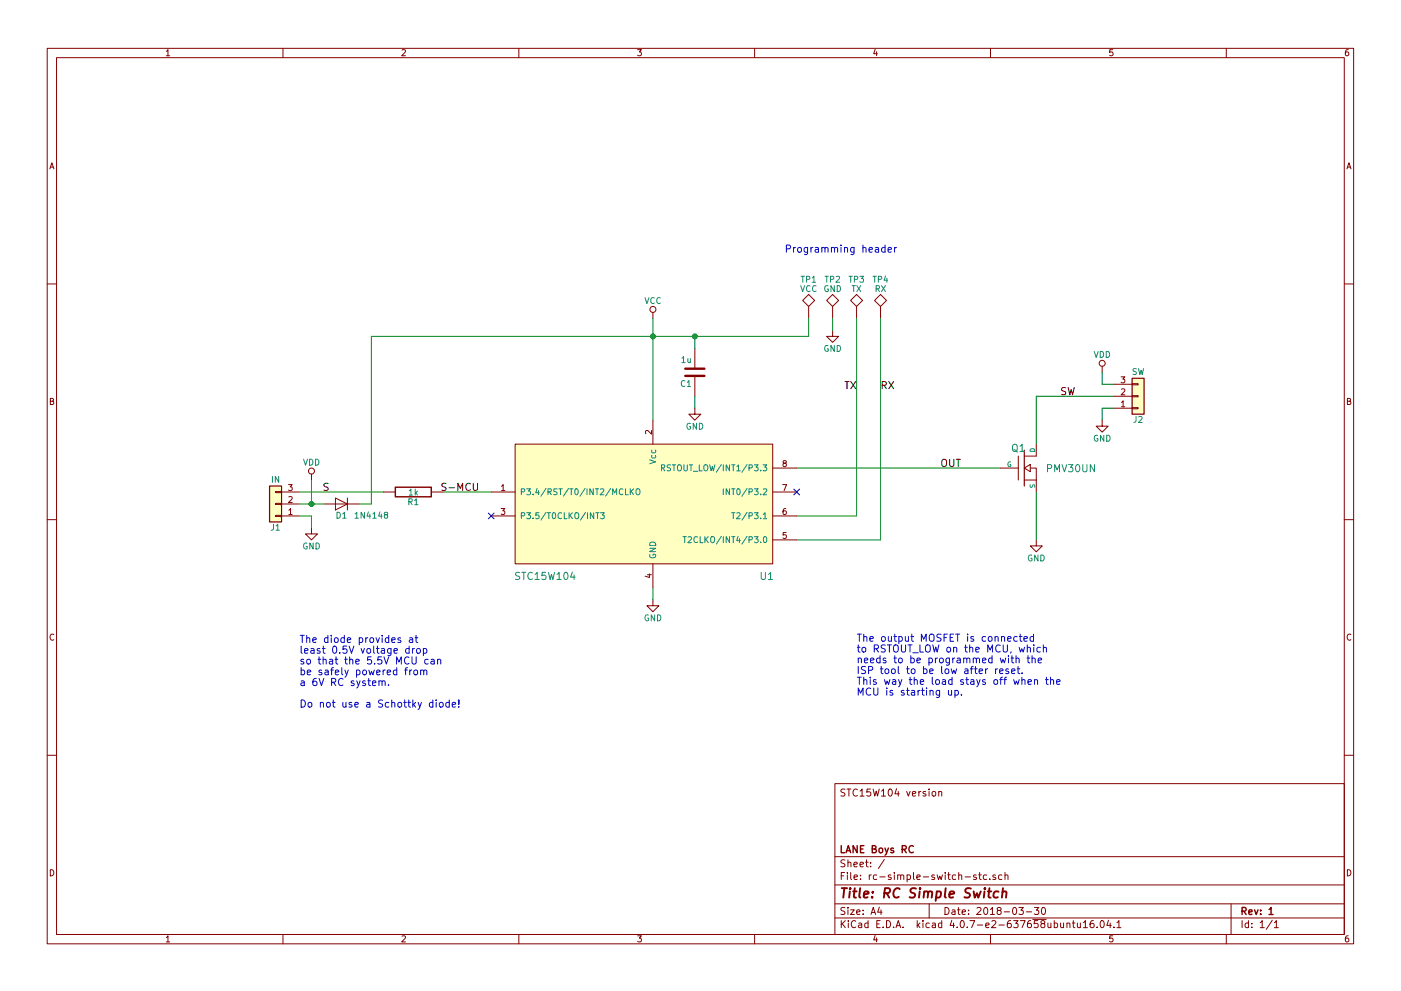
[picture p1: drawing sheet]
EESchema Schematic File Version 2
LIBS:PMV30UN
LIBS:WLA-STC
LIBS:WLA-power
LIBS:power
LIBS:device
LIBS:switches
LIBS:relays
LIBS:motors
LIBS:transistors
LIBS:conn
LIBS:linear
LIBS:regul
LIBS:74xx
LIBS:cmos4000
LIBS:adc-dac
LIBS:memory
LIBS:xilinx
LIBS:microcontrollers
LIBS:dsp
LIBS:microchip
LIBS:analog_switches
LIBS:motorola
LIBS:texas
LIBS:intel
LIBS:audio
LIBS:interface
LIBS:digital-audio
LIBS:philips
LIBS:display
LIBS:cypress
LIBS:siliconi
LIBS:opto
LIBS:atmel
LIBS:contrib
LIBS:valves
LIBS:rc-simple-switch-stc-cache
EELAYER 25 0
EELAYER END
$Descr A4 11693 8268
encoding utf-8
Sheet 1 1
Title "RC Simple Switch"
Date "2018-03-30"
Rev "1"
Comp "LANE Boys RC"
Comment1 ""
Comment2 ""
Comment3 ""
Comment4 "STC15W104 version"
$EndDescr
$Comp
L D D1
U 1 1
P 2850 4200
F 0 "D1" H 2850 4300 50  0000 C CNN
F 1 "1N4148" H 2600 4300 50  0000 C CNN
F 2 "Diodes_SMD:D_SOD-323_HandSoldering" H 2850 4200 50  0001 C CNN
F 3 "" H 2850 4200 50  0001 C CNN
	1    2850 4200
	-1   0    0    1   
$EndComp
$Comp
L Conn_01x03 J1
U 1 1
P 2300 4200
F 0 "J1" H 2300 4400 50  0000 C CNN
F 1 "IN" H 2300 4000 50  0000 C CNN
F 2 "Pin_Headers:Pin_Header_Angled_1x03_Pitch2.54mm" H 2300 4200 50  0001 C CNN
F 3 "" H 2300 4200 50  0001 C CNN
	1    2300 4200
	-1   0    0    1   
$EndComp
$Comp
L Conn_01x03 J2
U 1 1
P 9500 3300
F 0 "J2" H 9500 3500 50  0000 C CNN
F 1 "SW" H 9500 3100 50  0000 C CNN
F 2 "Pin_Headers:Pin_Header_Straight_1x03_Pitch2.54mm" H 9500 3300 50  0001 C CNN
F 3 "" H 9500 3300 50  0001 C CNN
	1    9500 3300
	1    0    0    1   
$EndComp
$Comp
L TEST TP3
U 1 1
P 7150 2650
F 0 "TP3" H 7150 2950 50  0000 C BNN
F 1 "TX" H 7150 2900 50  0000 C CNN
F 2 "Measurement_Points:Measurement_Point_Round-SMD-Pad_Small" H 7150 2650 50  0001 C CNN
F 3 "" H 7150 2650 50  0001 C CNN
	1    7150 2650
	1    0    0    -1  
$EndComp
$Comp
L TEST TP4
U 1 1
P 7350 2650
F 0 "TP4" H 7350 2950 50  0000 C BNN
F 1 "RX" H 7350 2900 50  0000 C CNN
F 2 "Measurement_Points:Measurement_Point_Round-SMD-Pad_Small" H 7350 2650 50  0001 C CNN
F 3 "" H 7350 2650 50  0001 C CNN
	1    7350 2650
	1    0    0    -1  
$EndComp
$Comp
L R R1
U 1 1
P 3450 4100
F 0 "R1" V 3530 4100 50  0000 C CNN
F 1 "1k" V 3450 4100 50  0000 C CNN
F 2 "Resistors_SMD:R_0603_HandSoldering" V 3380 4100 50  0001 C CNN
F 3 "" H 3450 4100 50  0001 C CNN
	1    3450 4100
	0    1    1    0   
$EndComp
$Comp
L MOSFET_N Q1
U 1 1
P 8550 3900
F 0 "Q1" H 8560 4070 60  0000 R CNN
F 1 "PMV30UN" H 9150 3900 60  0000 R CNN
F 2 "TO_SOT_Packages_SMD:SOT-23" H 8550 3900 60  0001 C CNN
F 3 "" H 8550 3900 60  0000 C CNN
	1    8550 3900
	1    0    0    -1  
$EndComp
$Comp
L GND #PWR01
U 1 1
P 9200 3500
F 0 "#PWR01" H 9200 3250 50  0001 C CNN
F 1 "GND" H 9200 3350 50  0000 C CNN
F 2 "" H 9200 3500 50  0001 C CNN
F 3 "" H 9200 3500 50  0001 C CNN
	1    9200 3500
	1    0    0    -1  
$EndComp
$Comp
L VDD #PWR02
U 1 1
P 2600 4000
F 0 "#PWR02" H 2600 3850 50  0001 C CNN
F 1 "VDD" H 2600 4150 50  0000 C CNN
F 2 "" H 2600 4000 50  0001 C CNN
F 3 "" H 2600 4000 50  0001 C CNN
	1    2600 4000
	1    0    0    -1  
$EndComp
$Comp
L VDD #PWR03
U 1 1
P 9200 3100
F 0 "#PWR03" H 9200 2950 50  0001 C CNN
F 1 "VDD" H 9200 3250 50  0000 C CNN
F 2 "" H 9200 3100 50  0001 C CNN
F 3 "" H 9200 3100 50  0001 C CNN
	1    9200 3100
	1    0    0    -1  
$EndComp
Wire Wire Line
	9200 3100 9200 3200
Wire Wire Line
	9200 3200 9300 3200
Wire Wire Line
	9300 3400 9200 3400
Wire Wire Line
	9200 3400 9200 3500
Wire Wire Line
	8650 3700 8650 3300
Wire Wire Line
	8650 3300 9300 3300
$Comp
L GND #PWR04
U 1 1
P 8650 4500
F 0 "#PWR04" H 8650 4250 50  0001 C CNN
F 1 "GND" H 8650 4350 50  0000 C CNN
F 2 "" H 8650 4500 50  0001 C CNN
F 3 "" H 8650 4500 50  0001 C CNN
	1    8650 4500
	1    0    0    -1  
$EndComp
Wire Wire Line
	8650 4100 8650 4500
$Comp
L TEST TP2
U 1 1
P 6950 2650
F 0 "TP2" H 6950 2950 50  0000 C BNN
F 1 "GND" H 6950 2900 50  0000 C CNN
F 2 "Measurement_Points:Measurement_Point_Round-SMD-Pad_Small" H 6950 2650 50  0001 C CNN
F 3 "" H 6950 2650 50  0001 C CNN
	1    6950 2650
	1    0    0    -1  
$EndComp
$Comp
L TEST TP1
U 1 1
P 6750 2650
F 0 "TP1" H 6750 2950 50  0000 C BNN
F 1 "VCC" H 6750 2900 50  0000 C CNN
F 2 "Measurement_Points:Measurement_Point_Round-SMD-Pad_Small" H 6750 2650 50  0001 C CNN
F 3 "" H 6750 2650 50  0001 C CNN
	1    6750 2650
	1    0    0    -1  
$EndComp
$Comp
L STC15x10x U1
U 1 1
P 5450 4200
F 0 "U1" H 6400 3600 60  0000 C CNN
F 1 "STC15W104" H 4550 3600 60  0000 C CNN
F 2 "SMD_Packages:SOIC-8-N" H 5450 4200 60  0001 C CNN
F 3 "" H 5450 4200 60  0001 C CNN
	1    5450 4200
	1    0    0    -1  
$EndComp
$Comp
L C C1
U 1 1
P 5800 3100
F 0 "C1" H 5825 3200 50  0000 L CNN
F 1 "1u" H 5825 3000 50  0000 L CNN
F 2 "Capacitors_SMD:C_0603_HandSoldering" H 5838 2950 50  0001 C CNN
F 3 "" H 5800 3100 50  0001 C CNN
	1    5800 3100
	-1   0    0    1   
$EndComp
$Comp
L VCC #PWR05
U 1 1
P 5450 2650
F 0 "#PWR05" H 5450 2500 50  0001 C CNN
F 1 "VCC" H 5450 2800 50  0000 C CNN
F 2 "" H 5450 2650 50  0001 C CNN
F 3 "" H 5450 2650 50  0001 C CNN
	1    5450 2650
	1    0    0    -1  
$EndComp
Wire Wire Line
	5450 2650 5450 3500
$Comp
L GND #PWR06
U 1 1
P 5800 3400
F 0 "#PWR06" H 5800 3150 50  0001 C CNN
F 1 "GND" H 5800 3250 50  0000 C CNN
F 2 "" H 5800 3400 50  0001 C CNN
F 3 "" H 5800 3400 50  0001 C CNN
	1    5800 3400
	1    0    0    -1  
$EndComp
$Comp
L GND #PWR07
U 1 1
P 5450 5000
F 0 "#PWR07" H 5450 4750 50  0001 C CNN
F 1 "GND" H 5450 4850 50  0000 C CNN
F 2 "" H 5450 5000 50  0001 C CNN
F 3 "" H 5450 5000 50  0001 C CNN
	1    5450 5000
	1    0    0    -1  
$EndComp
Wire Wire Line
	5450 4900 5450 5000
$Comp
L GND #PWR08
U 1 1
P 2600 4400
F 0 "#PWR08" H 2600 4150 50  0001 C CNN
F 1 "GND" H 2600 4250 50  0000 C CNN
F 2 "" H 2600 4400 50  0001 C CNN
F 3 "" H 2600 4400 50  0001 C CNN
	1    2600 4400
	1    0    0    -1  
$EndComp
Wire Wire Line
	2500 4300 2600 4300
Wire Wire Line
	2600 4300 2600 4400
Wire Wire Line
	2600 4000 2600 4200
Wire Wire Line
	3100 4200 3000 4200
Wire Wire Line
	3100 2800 3100 4200
Wire Wire Line
	2500 4200 2700 4200
Connection ~ 2600 4200
Wire Wire Line
	2500 4100 3200 4100
Wire Wire Line
	3700 4100 4100 4100
NoConn ~ 4100 4300
Wire Wire Line
	6650 4300 7150 4300
Wire Wire Line
	7150 4300 7150 2650
Wire Wire Line
	7350 2650 7350 4500
Wire Wire Line
	7350 4500 6650 4500
NoConn ~ 6650 4100
Wire Wire Line
	6650 3900 8350 3900
$Comp
L GND #PWR09
U 1 1
P 6950 2750
F 0 "#PWR09" H 6950 2500 50  0001 C CNN
F 1 "GND" H 6950 2600 50  0000 C CNN
F 2 "" H 6950 2750 50  0001 C CNN
F 3 "" H 6950 2750 50  0001 C CNN
	1    6950 2750
	1    0    0    -1  
$EndComp
Wire Wire Line
	6950 2650 6950 2750
Wire Wire Line
	6750 2800 6750 2650
Wire Wire Line
	3100 2800 6750 2800
Text Label 8850 3300 0    60   ~ 0
SW
Text Label 7850 3900 0    60   ~ 0
OUT
Text Label 7350 3250 0    60   ~ 0
RX
Text Label 7150 3250 2    60   ~ 0
TX
Text Label 2750 4100 2    60   ~ 0
S
Text Label 4000 4100 2    60   ~ 0
S-MCU
Text Notes 7150 5800 0    60   ~ 0
The output MOSFET is connected\nto RSTOUT_LOW on the MCU, which\nneeds to be programmed with the \nISP tool to be low after reset.\nThis way the load stays off when the \nMCU is starting up.
Wire Wire Line
	5800 3300 5800 3400
Wire Wire Line
	5800 2800 5800 2900
Connection ~ 5450 2800
Text Notes 2500 5900 0    60   ~ 0
The diode provides at \nleast 0.5V voltage drop\nso that the 5.5V MCU can\nbe safely powered from\na 6V RC system.\n\nDo not use a Schottky diode!
Connection ~ 5800 2800
Text Notes 6550 2100 0    60   ~ 0
Programming header
$EndSCHEMATC
